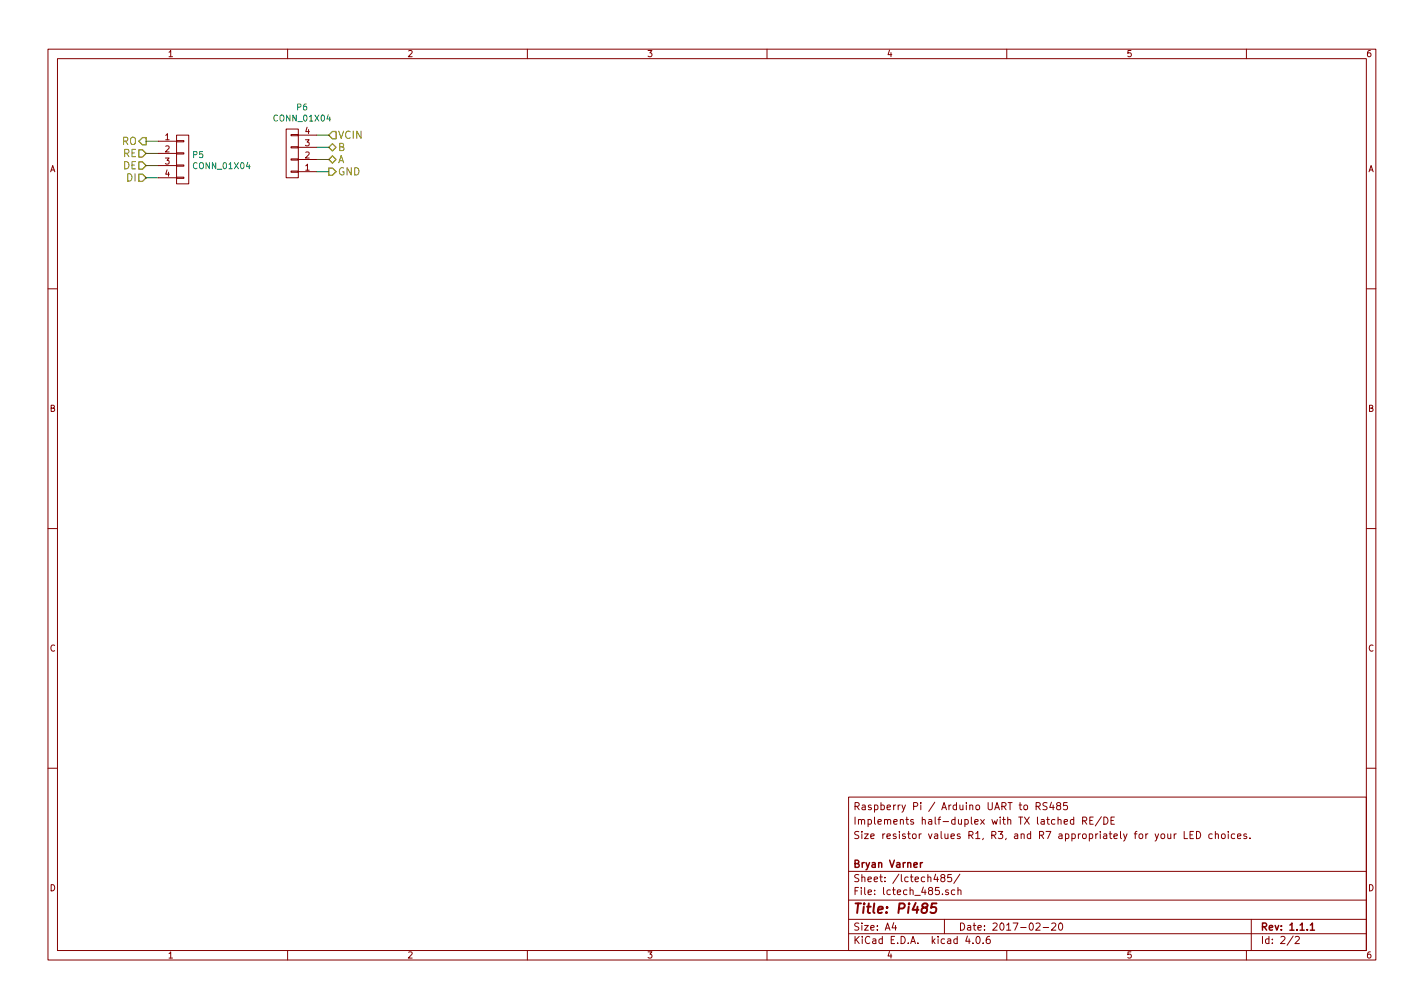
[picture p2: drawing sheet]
EESchema Schematic File Version 2
LIBS:power
LIBS:device
LIBS:transistors
LIBS:conn
LIBS:linear
LIBS:regul
LIBS:74xx
LIBS:cmos4000
LIBS:adc-dac
LIBS:memory
LIBS:xilinx
LIBS:microcontrollers
LIBS:dsp
LIBS:microchip
LIBS:analog_switches
LIBS:motorola
LIBS:texas
LIBS:intel
LIBS:audio
LIBS:interface
LIBS:digital-audio
LIBS:philips
LIBS:display
LIBS:cypress
LIBS:siliconi
LIBS:opto
LIBS:atmel
LIBS:contrib
LIBS:valves
LIBS:raspberry pi rs 485-cache
EELAYER 25 0
EELAYER END
$Descr A4 11693 8268
encoding utf-8
Sheet 2 2
Title "Pi485"
Date "2017-02-20"
Rev "1.1.1"
Comp "Bryan Varner"
Comment1 ""
Comment2 "Size resistor values R1, R3, and R7 appropriately for your LED choices."
Comment3 "Implements half-duplex with TX latched RE/DE"
Comment4 "Raspberry Pi / Arduino UART to RS485"
$EndDescr
Text HLabel 2700 1100 2    60   Input ~ 0
VCIN
Text HLabel 1200 1150 0    60   Output ~ 0
RO
Text HLabel 1200 1250 0    60   Input ~ 0
RE
Text HLabel 1200 1350 0    60   Input ~ 0
DE
Text HLabel 1200 1450 0    60   Input ~ 0
DI
Text HLabel 2700 1400 2    60   Output ~ 0
GND
Text HLabel 2700 1300 2    60   BiDi ~ 0
A
Text HLabel 2700 1200 2    60   BiDi ~ 0
B
Wire Wire Line
	2700 1300 2600 1300
Wire Wire Line
	2600 1200 2700 1200
Wire Wire Line
	2700 1100 2600 1100
Wire Wire Line
	1200 1150 1300 1150
Wire Wire Line
	1200 1250 1300 1250
Wire Wire Line
	1200 1350 1300 1350
Wire Wire Line
	1200 1450 1300 1450
$Comp
L CONN_01X04 P5
U 1 1
P 1500 1300
F 0 "P5" H 1578 1341 50  0000 L CNN
F 1 "CONN_01X04" H 1578 1250 50  0000 L CNN
F 2 "Socket_Strips:Socket_Strip_Straight_1x04_Pitch2.54mm" H 1500 1300 50  0001 C CNN
F 3 "" H 1500 1300 50  0000 C CNN
	1    1500 1300
	1    0    0    -1  
$EndComp
$Comp
L CONN_01X04 P6
U 1 1
P 2400 1250
F 0 "P6" H 2319 875 50  0000 C CNN
F 1 "CONN_01X04" H 2319 966 50  0000 C CNN
F 2 "Socket_Strips:Socket_Strip_Straight_1x04_Pitch2.54mm" H 2400 1250 50  0001 C CNN
F 3 "" H 2400 1250 50  0000 C CNN
	1    2400 1250
	-1   0    0    1   
$EndComp
Wire Wire Line
	2700 1400 2600 1400
$EndSCHEMATC
